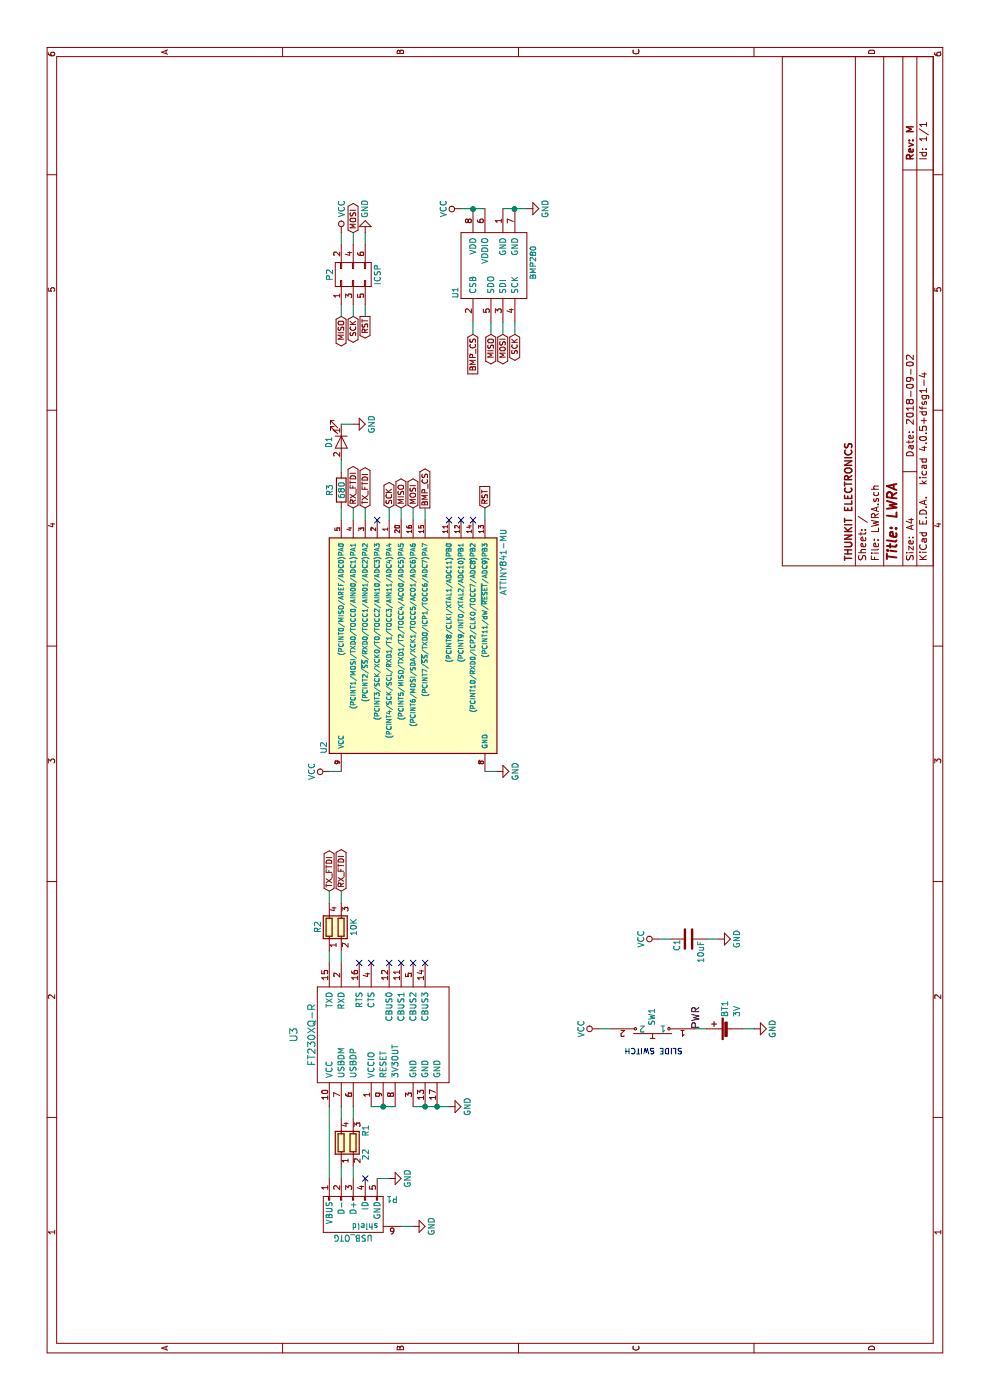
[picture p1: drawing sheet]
EESchema Schematic File Version 2
LIBS:power
LIBS:device
LIBS:transistors
LIBS:conn
LIBS:linear
LIBS:regul
LIBS:74xx
LIBS:cmos4000
LIBS:adc-dac
LIBS:memory
LIBS:xilinx
LIBS:microcontrollers
LIBS:dsp
LIBS:microchip
LIBS:analog_switches
LIBS:motorola
LIBS:texas
LIBS:intel
LIBS:audio
LIBS:interface
LIBS:digital-audio
LIBS:philips
LIBS:display
LIBS:cypress
LIBS:siliconi
LIBS:opto
LIBS:atmel
LIBS:contrib
LIBS:valves
LIBS:ftdi
LIBS:LWRA-cache
EELAYER 25 0
EELAYER END
$Descr A4 11693 8268
encoding utf-8
Sheet 1 1
Title "LWRA"
Date "2018-09-02"
Rev "M"
Comp "THUNKIT ELECTRONICS"
Comment1 ""
Comment2 ""
Comment3 ""
Comment4 ""
$EndDescr
$Comp
L GND #PWR01
U 1 1
P 3100 6300
F 0 "#PWR01" H 3100 6050 50  0001 C CNN
F 1 "GND" H 3100 6150 50  0000 C CNN
F 2 "" H 3100 6300 50  0000 C CNN
F 3 "" H 3100 6300 50  0000 C CNN
	1    3100 6300
	1    0    0    -1  
$EndComp
$Comp
L ATTINY841-MU U2
U 1 1
P 6300 3450
F 0 "U2" H 5450 4200 50  0000 C CNN
F 1 "ATTINY841-MU" H 7000 2700 50  0000 C CNN
F 2 "MOD:QFN-20-1EP_4x4mm_Pitch0.5mm_NO_PIN_10" H 6300 3250 50  0001 C CIN
F 3 "" H 6300 3450 50  0000 C CNN
	1    6300 3450
	1    0    0    -1  
$EndComp
$Comp
L VCC #PWR02
U 1 1
P 5250 2750
F 0 "#PWR02" H 5250 2600 50  0001 C CNN
F 1 "VCC" H 5250 2900 50  0000 C CNN
F 2 "" H 5250 2750 50  0000 C CNN
F 3 "" H 5250 2750 50  0000 C CNN
	1    5250 2750
	1    0    0    -1  
$EndComp
$Comp
L GND #PWR03
U 1 1
P 5250 4150
F 0 "#PWR03" H 5250 3900 50  0001 C CNN
F 1 "GND" H 5250 4000 50  0000 C CNN
F 2 "" H 5250 4150 50  0000 C CNN
F 3 "" H 5250 4150 50  0000 C CNN
	1    5250 4150
	1    0    0    -1  
$EndComp
Text GLabel 9050 3050 0    47   Output ~ 0
RST
Text GLabel 9750 2950 2    47   BiDi ~ 0
MOSI
Text GLabel 9050 2850 0    47   BiDi ~ 0
MISO
Text GLabel 9050 2950 0    47   BiDi ~ 0
SCK
$Comp
L C C1
U 1 1
P 3850 5750
F 0 "C1" H 3750 5850 50  0000 L CNN
F 1 "10uF" H 3650 5650 50  0000 L CNN
F 2 "Capacitors_SMD:C_0805" H 3888 5600 50  0001 C CNN
F 3 "" H 3850 5750 50  0000 C CNN
	1    3850 5750
	1    0    0    -1  
$EndComp
$Comp
L USB_OTG P1
U 1 1
P 1550 2950
F 0 "P1" H 1875 2825 50  0000 C CNN
F 1 "USB_OTG" H 1550 3150 50  0000 C CNN
F 2 "Connectors_USB:USB_Micro-B_Molex_47346-0001" V 1500 2850 50  0001 C CNN
F 3 "" V 1500 2850 50  0000 C CNN
	1    1550 2950
	0    -1   1    0   
$EndComp
$Comp
L FT230XQ-R U3
U 1 1
P 3050 2450
F 0 "U3" H 3050 2450 60  0000 C CNN
F 1 "FT230XQ-R" H 3050 2300 60  0000 C CNN
F 2 "MOD:QFN-16_4x4mm_Pitch0.65mm_NO_PIN_12" H 3050 2450 60  0001 C CNN
F 3 "" H 3050 2450 60  0001 C CNN
	1    3050 2450
	1    0    0    -1  
$EndComp
$Comp
L GND #PWR04
U 1 1
P 1850 3250
F 0 "#PWR04" H 1850 3000 50  0001 C CNN
F 1 "GND" H 1850 3100 50  0000 C CNN
F 2 "" H 1850 3250 50  0000 C CNN
F 3 "" H 1850 3250 50  0000 C CNN
	1    1850 3250
	1    0    0    -1  
$EndComp
$Comp
L GND #PWR05
U 1 1
P 1450 3450
F 0 "#PWR05" H 1450 3200 50  0001 C CNN
F 1 "GND" H 1450 3300 50  0000 C CNN
F 2 "" H 1450 3450 50  0000 C CNN
F 3 "" H 1450 3450 50  0000 C CNN
	1    1450 3450
	1    0    0    -1  
$EndComp
Text GLabel 7450 3050 2    47   BiDi ~ 0
TX_FTDI
Text GLabel 7450 2950 2    47   BiDi ~ 0
RX_FTDI
NoConn ~ 3650 3000
NoConn ~ 3650 3100
NoConn ~ 3650 3250
NoConn ~ 3650 3350
NoConn ~ 3650 3450
NoConn ~ 3650 3550
$Comp
L GND #PWR06
U 1 1
P 2450 3750
F 0 "#PWR06" H 2450 3500 50  0001 C CNN
F 1 "GND" H 2450 3600 50  0000 C CNN
F 2 "" H 2450 3750 50  0000 C CNN
F 3 "" H 2450 3750 50  0000 C CNN
	1    2450 3750
	1    0    0    -1  
$EndComp
$Comp
L VCC #PWR07
U 1 1
P 3850 5500
F 0 "#PWR07" H 3850 5350 50  0001 C CNN
F 1 "VCC" H 3850 5650 50  0000 C CNN
F 2 "" H 3850 5500 50  0000 C CNN
F 3 "" H 3850 5500 50  0000 C CNN
	1    3850 5500
	1    0    0    -1  
$EndComp
$Comp
L GND #PWR08
U 1 1
P 3850 6000
F 0 "#PWR08" H 3850 5750 50  0001 C CNN
F 1 "GND" H 3850 5850 50  0000 C CNN
F 2 "" H 3850 6000 50  0000 C CNN
F 3 "" H 3850 6000 50  0000 C CNN
	1    3850 6000
	1    0    0    -1  
$EndComp
$Comp
L VCC #PWR09
U 1 1
P 3100 5000
F 0 "#PWR09" H 3100 4850 50  0001 C CNN
F 1 "VCC" H 3100 5150 50  0000 C CNN
F 2 "" H 3100 5000 50  0000 C CNN
F 3 "" H 3100 5000 50  0000 C CNN
	1    3100 5000
	1    0    0    -1  
$EndComp
NoConn ~ 1850 3050
Text GLabel 7450 4050 2    47   Input ~ 0
RST
Text GLabel 7450 3450 2    47   BiDi ~ 0
MOSI
Text GLabel 7450 3350 2    47   BiDi ~ 0
MISO
Text GLabel 7450 3250 2    47   BiDi ~ 0
SCK
Text GLabel 4250 2750 2    47   BiDi ~ 0
TX_FTDI
Text GLabel 4250 2850 2    47   BiDi ~ 0
RX_FTDI
$Comp
L LED D1
U 1 1
P 8000 2850
F 0 "D1" H 8000 2750 50  0000 C CNN
F 1 "LED" H 8000 2750 50  0001 C CNN
F 2 "LEDs:LED_0603" H 8000 2850 50  0001 C CNN
F 3 "" H 8000 2850 50  0000 C CNN
	1    8000 2850
	-1   0    0    1   
$EndComp
$Comp
L GND #PWR010
U 1 1
P 8150 2950
F 0 "#PWR010" H 8150 2700 50  0001 C CNN
F 1 "GND" H 8150 2800 50  0000 C CNN
F 2 "" H 8150 2950 50  0000 C CNN
F 3 "" H 8150 2950 50  0000 C CNN
	1    8150 2950
	1    0    0    -1  
$EndComp
$Comp
L VCC #PWR011
U 1 1
P 9750 2850
F 0 "#PWR011" H 9750 2700 50  0001 C CNN
F 1 "VCC" V 9750 3050 50  0000 C CNN
F 2 "" H 9750 2850 50  0000 C CNN
F 3 "" H 9750 2850 50  0000 C CNN
	1    9750 2850
	0    1    1    0   
$EndComp
$Comp
L GND #PWR012
U 1 1
P 9750 3050
F 0 "#PWR012" H 9750 2800 50  0001 C CNN
F 1 "GND" V 9750 2850 50  0000 C CNN
F 2 "" H 9750 3050 50  0000 C CNN
F 3 "" H 9750 3050 50  0000 C CNN
	1    9750 3050
	0    -1   -1   0   
$EndComp
Wire Wire Line
	3100 6300 3100 6200
Wire Wire Line
	5250 2750 5250 2850
Wire Wire Line
	5250 4150 5250 4050
Wire Wire Line
	7450 4050 7350 4050
Wire Wire Line
	7350 3450 7450 3450
Wire Wire Line
	7350 3250 7450 3250
Wire Wire Line
	7450 3350 7350 3350
Wire Wire Line
	1850 3250 1850 3150
Wire Wire Line
	1450 3450 1450 3350
Wire Wire Line
	4250 2850 4150 2850
Wire Wire Line
	4150 2750 4250 2750
Wire Wire Line
	2450 3100 2450 3300
Connection ~ 2450 3200
Wire Wire Line
	2450 3450 2450 3750
Connection ~ 2450 3550
Connection ~ 2450 3650
Wire Wire Line
	7450 3050 7350 3050
Wire Wire Line
	7350 2950 7450 2950
Wire Wire Line
	3850 5900 3850 6000
Wire Wire Line
	3850 5600 3850 5500
Wire Wire Line
	9050 3050 9150 3050
Wire Wire Line
	9650 2950 9750 2950
Wire Wire Line
	9050 2850 9150 2850
Wire Wire Line
	9150 2950 9050 2950
Wire Wire Line
	8150 2950 8150 2850
Wire Wire Line
	9750 3050 9650 3050
Wire Wire Line
	9650 2850 9750 2850
Wire Wire Line
	7450 2850 7350 2850
NoConn ~ 7350 3950
NoConn ~ 7350 3150
NoConn ~ 7350 3850
NoConn ~ 7350 3750
Wire Wire Line
	3100 5800 3100 5900
$Comp
L BMP280 U1
U 1 1
P 9450 3850
F 0 "U1" H 9250 3900 47  0000 C CNN
F 1 "BMP280" H 9500 3250 47  0000 C CNN
F 2 "MOD:LGA-8_NO_DOT" H 9200 4150 47  0001 C CNN
F 3 "" H 9200 4150 47  0001 C CNN
	1    9450 3850
	1    0    0    -1  
$EndComp
$Comp
L CONN_02X03 P2
U 1 1
P 9400 2950
F 0 "P2" H 9400 3150 50  0000 C CNN
F 1 "ICSP" H 9400 2750 50  0000 C CNN
F 2 "MOD:2.54 ICSP" H 9400 1750 50  0001 C CNN
F 3 "" H 9400 1750 50  0000 C CNN
	1    9400 2950
	1    0    0    -1  
$EndComp
Text GLabel 7450 3550 2    47   Output ~ 0
BMP_CS
Wire Wire Line
	7350 3550 7450 3550
Text GLabel 8900 4200 0    47   BiDi ~ 0
MOSI
Text GLabel 8900 4100 0    47   BiDi ~ 0
MISO
Text GLabel 8900 4300 0    47   BiDi ~ 0
SCK
Wire Wire Line
	9000 4200 8900 4200
Wire Wire Line
	9000 4300 8900 4300
Wire Wire Line
	8900 4100 9000 4100
Text GLabel 8900 3950 0    47   Input ~ 0
BMP_CS
Wire Wire Line
	9000 3950 8900 3950
$Comp
L GND #PWR013
U 1 1
P 9950 4400
F 0 "#PWR013" H 9950 4150 50  0001 C CNN
F 1 "GND" H 9950 4250 50  0000 C CNN
F 2 "" H 9950 4400 50  0000 C CNN
F 3 "" H 9950 4400 50  0000 C CNN
	1    9950 4400
	1    0    0    -1  
$EndComp
Wire Wire Line
	9950 4200 9950 4400
Connection ~ 9950 4300
$Comp
L VCC #PWR014
U 1 1
P 9950 3850
F 0 "#PWR014" H 9950 3700 50  0001 C CNN
F 1 "VCC" H 9950 4000 50  0000 C CNN
F 2 "" H 9950 3850 50  0000 C CNN
F 3 "" H 9950 3850 50  0000 C CNN
	1    9950 3850
	1    0    0    -1  
$EndComp
Wire Wire Line
	9950 3850 9950 4050
Connection ~ 9950 3950
$Comp
L Battery_Cell BT1
U 1 1
P 3100 6100
F 0 "BT1" H 3200 6150 50  0000 L CNN
F 1 "3V" H 3200 6050 50  0000 L CNN
F 2 "MOD:BK-870" V 3100 6140 50  0001 C CNN
F 3 "" V 3100 6140 50  0000 C CNN
	1    3100 6100
	1    0    0    -1  
$EndComp
$Comp
L R_Pack02 R1
U 1 1
P 2150 2950
F 0 "R1" V 2250 3050 50  0000 C CNN
F 1 "22" V 2250 2850 50  0000 C CNN
F 2 "Resistors_SMD:R_Array_Convex_2x0603" V 2325 2950 50  0001 C CNN
F 3 "" H 2150 2950 50  0000 C CNN
	1    2150 2950
	0    1    1    0   
$EndComp
$Comp
L R_Pack02 R2
U 1 1
P 3950 2850
F 0 "R2" V 3750 2850 50  0000 C CNN
F 1 "10K" V 4050 2850 50  0000 C CNN
F 2 "Resistors_SMD:R_Array_Convex_2x0603" V 4125 2850 50  0001 C CNN
F 3 "" H 3950 2850 50  0000 C CNN
	1    3950 2850
	0    1    1    0   
$EndComp
Wire Wire Line
	2350 2850 2450 2850
Wire Wire Line
	2450 2950 2350 2950
Wire Wire Line
	1950 2950 1850 2950
Wire Wire Line
	1850 2850 1950 2850
Wire Wire Line
	1850 2750 2450 2750
Wire Wire Line
	3750 2750 3650 2750
Wire Wire Line
	3650 2850 3750 2850
$Comp
L R R3
U 1 1
P 7600 2850
F 0 "R3" V 7500 2850 50  0000 C CNN
F 1 "680" V 7600 2850 50  0000 C CNN
F 2 "Resistors_SMD:R_0603" V 7530 2850 50  0001 C CNN
F 3 "" H 7600 2850 50  0000 C CNN
	1    7600 2850
	0    1    1    0   
$EndComp
Wire Wire Line
	7850 2850 7750 2850
$Comp
L Push_SW SW1
U 1 1
P 2950 5450
F 0 "SW1" V 2950 5200 47  0000 C CNN
F 1 "Push_SW" H 2960 5430 47  0001 C CNN
F 2 "MOD:JS102011JAQN_LONG_PADS" H 2950 5450 47  0001 C CNN
F 3 "" H 2950 5450 47  0001 C CNN
	1    2950 5450
	0    -1   -1   0   
$EndComp
Wire Wire Line
	3100 5000 3100 5100
Text Label 3100 5850 0    60   ~ 0
PWR
Text Notes 2950 5700 1    47   ~ 0
SLIDE SWITCH
$EndSCHEMATC
